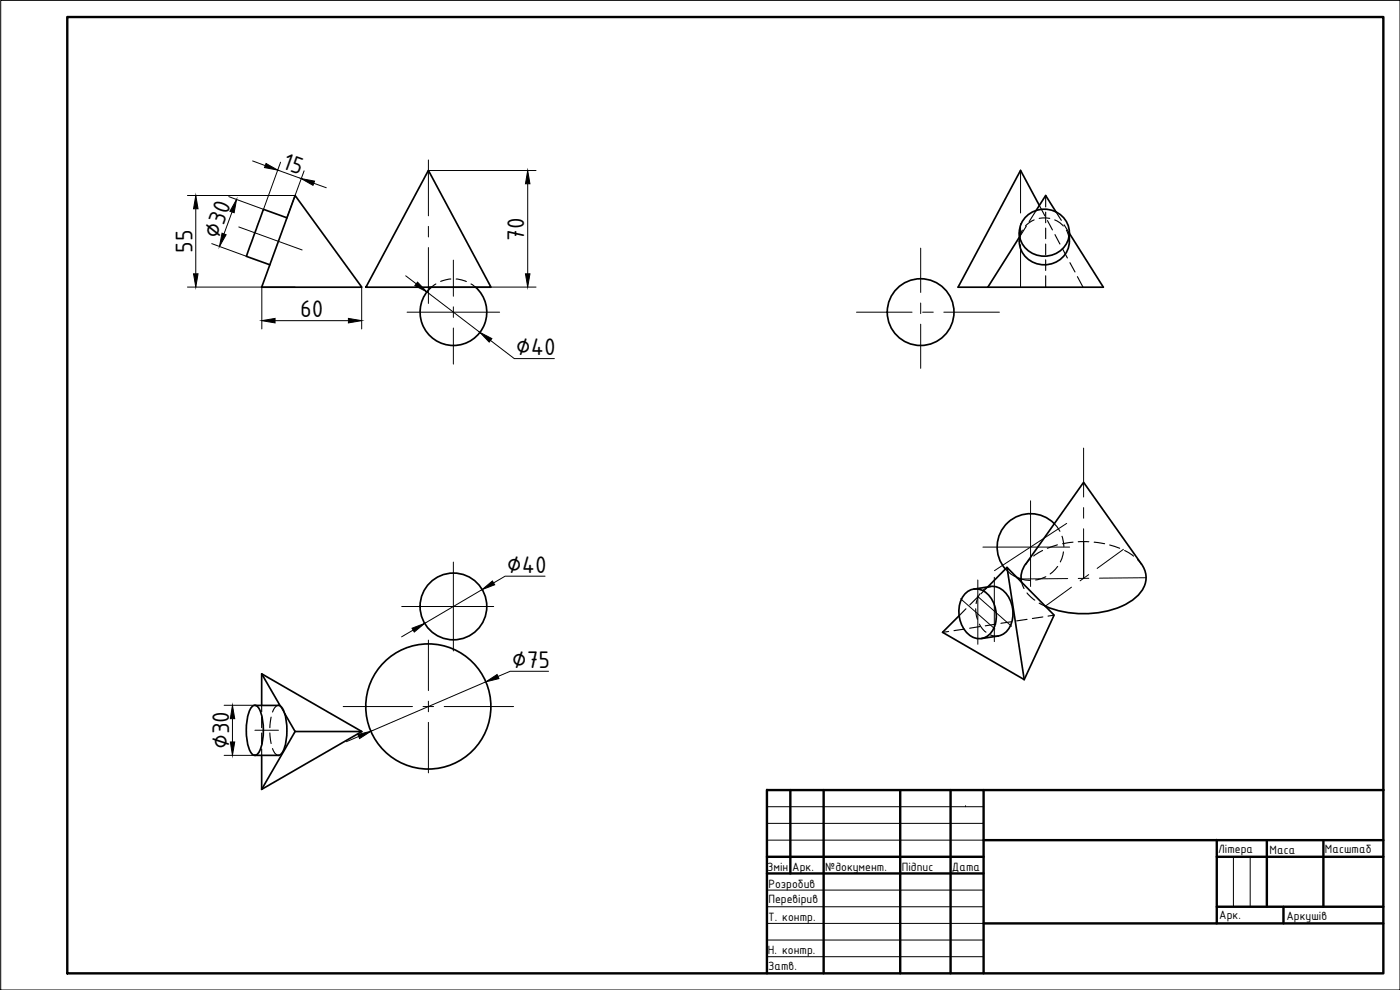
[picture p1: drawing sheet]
<svg xmlns="http://www.w3.org/2000/svg" width="420mm" height="297mm" viewBox="0 0 420 297" stroke-linecap="round" stroke-linejoin="round" font-family="sans-serif">
<!-- layer: MD_Visible -->
<g fill="none" stroke="#000" stroke-width=".51">
<path d="M88.6 58.7l20 27.5h-30.1zM128.6 51.1l18.8 35.1h-37.6zM86.1 65.3l-7-2.5-4.3 11.7-.9 2.4 7.1 2.5M305.9 71.1l-9.4 15.1M305.9 69.8v2.6M307.7 65.2a7.5 7.5 0 0 1 8.6-1.9 7.5 7.5 0 0 1 4.5 7.6 7.6 7.6 0 0 1-7.9 5.9 7.6 7.6 0 0 1-7-7 6.8 6.8 0 0 1 1.8-4.6zM310.9 63.2l2.9-4.5 3.1 4.9M311.9 61.6l-5.6-10.5-18.8 35.1h9M320.9 69.8a8.3 8.3 0 0 1-1.8 7.2 7.6 7.6 0 0 1-8.1 2.1 7.6 7.6 0 0 1-5.1-6.7M320.9 70l10.2 16.2h-34.6M142.7 86.1a10 10 0 0 1 .6 14.5 10 10 0 0 1-14.4 0 10 10 0 0 1 .6-14.5M316.4 157.1a10 10 0 0 0-13.9-.3 10 10 0 0 0-.8 13.9"/>
<path d="M289.5 178.3a4.8 4.8 0 0 1 7.8 1 8.9 8.9 0 0 1-.7 11.4 4.8 4.8 0 0 1-7.1-1.7 9.3 9.3 0 0 1 0-10.7zM296.4 176.1l5.8-5.8 14.2 14.3-9 19.3M297.2 176a6.4 6.4 0 0 1 6.5 5.4 7.9 7.9 0 0 1-2.6 8.9l-1.5 .5-5 .8M297.3 176l-5 .8M302.2 170.3l5.2 33.6M305.2 173.3l1.2 .4M307.8 169.2a6.7 6.7 0 0 0-1.2 5.5M307.8 169.2l17.4-24.5 17.4 24.5M342.6 169.2a7.2 7.2 0 0 1-2.1 10.4 27.6 27.6 0 0 1-21 4l-3-.7-2.8-1M287.9 184.7l-5 5 24.5 14.2M75.7 212a1.17 1.17 0 0 1 2 .4 16.8 16.8 0 0 1 0 13.4 1.25 1.25 0 0 1-1.2 .8 1.25 1.25 0 0 1-1.2-.8 16.8 16.8 0 0 1 0-13.4zM76.5 211.7h7.1"/>
<path d="M78.5 211.7v-9.5l30.1 17.3-30.1 17.3M78.5 202.2l5.6 9.6M83.5 211.6a3.4 3.4 0 0 1 2.1 3.1 17.5 17.5 0 0 1-.9 11.1l-.7 .7-.5 .1h-7M85.5 214.2l3.1 5.3h20M88.6 219.5l-10.1 17.3M78.5 226.6v10.2"/>
<circle cx="276.3" cy="93.6" r="10"/>
<circle cx="136.1" cy="182" r="10"/>
<circle cx="128.5" cy="212" r="18.8"/>
</g>
<!-- layer: MD_Hidden -->
<g fill="none" stroke="#000" stroke-width=".34">
<path d="M313.8 58.7v3.4M306.8 69.1l-.5 1.2-.4 2.1M308 67.8l-2.1 3.3M310.3 66l-1.5 .9-1 .9M310.9 63.2l-2 3.3M311.9 65.5h3.1M311.9 61.6l1.7 3.2M313.8 63.7v3.1M313.8 68.4v3.2M313.8 73.2v3.2M313.8 78v3.1M314.4 66.2l1.4 2.8"/>
<path d="M316.5 66l1.6 .9 1 .9M316.6 70.4l1.5 2.8M316.9 63.6l1.6 2.5M318.9 74.6l1.4 2.8M319.4 67.5l1.5 2.5M320 69.1l.6 1.2 .3 2.1M321.1 78.8l1.5 2.8M130.8 85.2l-1.3 1M135.3 83.7l-3.1 .7M136.9 83.7l3.1 .8M141.4 85.2l1.3 1M313.8 82.7v3.5"/>
<path d="M323.3 83l1.7 3.2M316.4 157.1l1.7 2.3M293.3 179.3l-2.3 2.2M294.1 178.2l-.7 1.2-.5 1.7M296.4 176.1l-2 2.1M297.3 176l-.8 .2-1.4 .8M301.8 170.7a8.9 8.9 0 0 0 3.4 2.6M306.5 173.7l2.7 .4M306.6 174.7l.7 1.9M308.2 177.9l2.4 2.2M309 167.9l-1.2 1.3M312.9 165.2l-2.7 1.6"/>
<path d="M313.9 173l-3.1 1M317.3 163.5l-3 1M317.4 170l-2.2 2.2M318.7 160.9l.6 3.1M319.2 165.6l-1 3M322 162.7l-3.1 .4M323.6 162.5h3.2M328.4 162.7l3.1 .4M333 163.5l3 1M337.5 165.2l2.7 1.7M341.4 167.9l1.2 1.3M284.7 189.5l-1.8 .2"/>
<path d="M289.4 188.8l-3.1 .4M289.9 182.7l-2 2M292.8 182.7l.5 3.1M293.9 187.3l1 1.4 1 1M294.1 188l-3.1 .5M297.3 190.5l2.3 .3M298.8 187.3l-3.1 .5M303.5 186.5l-3.1 .5M308.2 185.8l-3.1 .5M311.9 181l1.8 .9M313 185.1l-3.2 .5M316.4 184.6l-1.9 .3"/>
<path d="M78.5 211.7v1.9M78.5 215.2v3.1M78.5 219.9v3.2M81 219.9l.4 3.2M81.4 215.2l-.4 3.1M83.6 211.7a2.18 2.18 0 0 0-1.8 1.9M84.1 211.8l1.4 2.4M78.5 224.7v1.9M81.8 224.6a2.57 2.57 0 0 0 1.8 2"/>
</g>
<!-- layer: r-tonka -->
<path d="M.2 .1h420v296.9h-420zM230.2 247h64.9M230.2 252.1h65M230.3 242h65M289.8 242h.1M370.2 257.1v15M375.2 257.1v15M230.2 267.1h64.9M230.2 272.1h65M230.2 277.1h65M230.2 287h64.9M230.2 282.1h65" fill="none" stroke="#000" stroke-width=".3"/>
<!-- layer: r-kontyr -->
<g fill="none" stroke="#000" stroke-width=".72">
<path d="M20.2 5.1h395v286.9h-395zM230.2 237.1v54.9M230.3 237.1h184.9M237.2 237.1v25M247.2 237.1v54.9M270.2 237.1v54.9M285.3 237.1v54.9M295.2 237.1v54.9M230.2 257.1h65M295.2 252.1h120M365.2 257.1h50M365.2 252.1v25"/>
<path d="M380.2 252.1v20M397.2 252.1v20M230.2 262.1h65M295.2 277.1h120M365.2 272.1h50M385.2 272.1v5"/>
</g>
<!-- layer: 0 -->
<path d="M230.2 237.1h.1M365.2 252.1h.1M230.2 262.1h.1M380.2 272.1h.1M415.2 277.1h.1M247.2 292h.1" fill="none" stroke="#000" stroke-width=".3"/>
<!-- layer: osi -->
<g fill="none" stroke="#000" stroke-width=".3">
<path d="M68.7 59l10.4 3.8M128.6 48v16.8M306.3 51.2v12.7M63.5 73.1l10.5 3.8M69.6 63.6l-2.4 6.6M71.7 68.1l19 6.9M128.6 67.9v3.2M128.6 74.3v16.7M136.1 78v10.9M276.3 74.5v13.2M306.3 67.1v3.2M306.3 73.4v12.7"/>
<path d="M122.2 93.7h27.7M136.1 92.1v3.1M136.1 98.4v10.8M257 93.7h16.7M276.3 90.9v3.2M276.3 97.3v13.2M276.9 93.7h3.2M283.3 93.7h16.6M325.2 134.4v14.7M309.3 150.3v25.7M320.1 157l-21.6 14.2M325.2 158.7v14.8"/>
<path d="M325.2 152.3v3.2M136.1 168.6v26.7M288.3 179.6l10.3 9.1M293.3 178.8l10.3 9.1M293.5 174v19.3M295 164.2h26M298.4 173.2v19.3M320.4 173.6l-13.9 .1M321.6 176.2l-7.9 5.7M326.7 172.4l-2.6 1.9M326.8 173.5l-3.2 .1M337.1 164.8l-7.8 5.7"/>
<path d="M343.9 173.3l-14 .2M120.6 182h27.6M128.6 192.1v15.1M76.5 219.1h7.1M103 212h20.8M127 212h3.1M128.6 210.4v3.2M128.6 216.7v15.2M133.3 212h20.8"/>
</g>
<!-- layer: dim -->
<g fill="none" stroke="#000" stroke-width=".3">
<path d="M56.3 58.7h32.3M75.8 48.3l3.8 1.4M83.4 51l7 2.6M84.2 48.7l-5.1 14.1M91.3 51.3l-5.2 14M94.1 55l3.8 1.3M128.6 51.2h32.3M158.4 55.1v27.1M58.8 62.6v19.6M56.3 86.1h32.3M78.6 86.1v12.6M82.6 96.2h22"/>
<path d="M108.5 86.1v12.6M121.8 82.7l3.1 2.5M128.1 87.6l15.9 12.1M128.6 86.1h32.3M147.2 102.1l7.1 5.5h12.1M144.7 176.9l-17.3 10.2M163.6 172.9h-12l-3.5 2M124 189l-3.5 2.1M67.3 211.6h9.2M69.8 215.6v7M145.8 204.6l-34.5 14.8M164.6 201.4h-11.5l-3.7 1.6"/>
<path d="M67.3 226.6h9.2M107.7 221l-3.7 1.5"/>
</g>
<g fill="#000" stroke="#000" stroke-width=".3">
<path d="M79.8 49.1l3.6 1.9-4-.7zM90.4 53.6l4 .7-.5 1.3zM158.4 51.2l.6 3.9h-1.3zM58.8 58.7l.6 3.9h-1.3zM58.1 82.2h1.3l-.6 3.9zM78.6 96.2l4-.7v1.4zM104.6 95.5l3.9 .7-3.9 .7zM125.3 84.7l2.8 2.9-3.6-1.9zM157.7 82.2h1.3l-.6 3.9zM144 99.7l3.6 1.9-.8 1zM144.7 176.9l3.1-2.6 .7 1.2zM123.7 188.5l3.7-1.4-3.1 2.5z"/>
<path d="M69.8 211.6l.6 4h-1.3zM145.8 204.6l3.4-2.2 .5 1.2zM69.1 222.6h1.3l-.6 4zM107.4 220.4l3.9-1-3.4 2.2z"/>
</g>
<!-- layer: osi -->
<path d="M66.6 70l1.3 .4-2 3.5zM71 59.8l-.7 4-1.3-.4z" fill="#000" stroke="#000" stroke-width=".3"/>
<g font-size="7.8">
<text x="84.4" y="50.4" transform="rotate(20 84.4 50.4)">15</text>
<text x="65.5" y="72" transform="rotate(-70 65.5 72)">∅30</text>
<text x="57.7" y="75.9" transform="rotate(-90 57.7 75.9)">55</text>
<text x="157.4" y="72.2" transform="rotate(-90 157.4 72.2)">70</text>
<text x="90" y="95.2">60</text>
<text x="154.9" y="106.6">∅40</text>
<text x="152.1" y="171.9">∅40</text>
<text x="153.6" y="200.4">∅75</text>
<text x="68.8" y="224.9" transform="rotate(-90 68.8 224.9)">∅30</text>
</g>
<g font-size="3.9">
<text x="365.6" y="255.8">Літера</text>
<text x="381" y="256.1">Маса</text>
<text x="397.6" y="256.1">Масштаб</text>
<text x="230.3" y="261.4">Змін</text>
<text x="237.8" y="261.5">Арк.</text>
<text x="247.7" y="261.4">№документ.</text>
<text x="270.6" y="261.3">Підпис</text>
<text x="285.7" y="261.3">Дата</text>
<text x="230.6" y="266.4">Розробив</text>
<text x="230.6" y="271">Перевірив</text>
<text x="365.9" y="275.7">Арк.</text>
<text x="386.1" y="275.9">Аркушів</text>
<text x="230.5" y="276.3">Т. контр.</text>
<text x="230.5" y="286.3">Н. контр.</text>
<text x="230.5" y="291">Затв.</text>
</g>
</svg>
